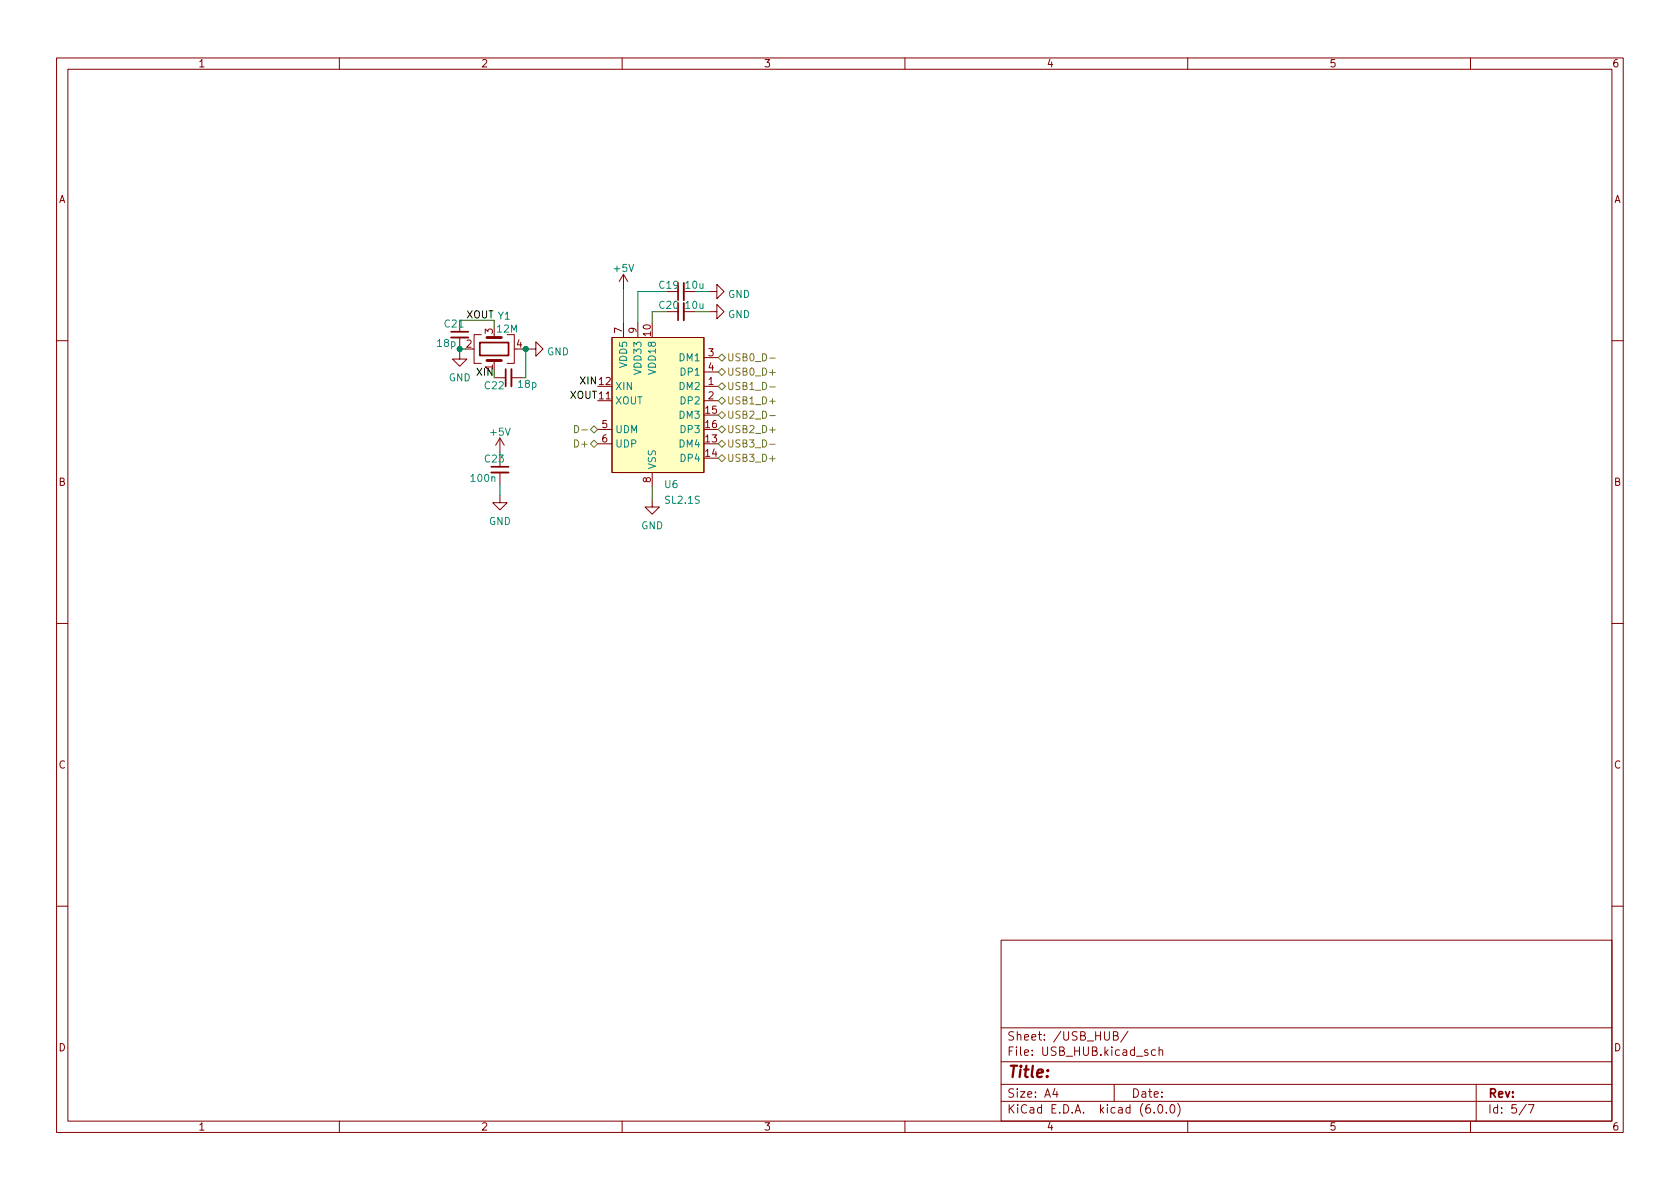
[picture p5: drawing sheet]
<svg xmlns="http://www.w3.org/2000/svg" width="297mm" height="210mm" viewBox="0 0 297 210" stroke-linecap="round" stroke-linejoin="round" font-family="sans-serif">
<g fill="none" stroke="#840000" stroke-width=".18">
<path d="M10 10.2h277v190.1h-277zM12 12.2h273v186.1h-273zM60 10.2v2M110 10.2v2M160 10.2v2M210 10.2v2M260 10.2v2M81.3 56.6v2.1M81.3 59.7v2M85.1 59.2h-1.3v5.1h1.3M87.4 59.2v.5M89.7 59.2h1.2v5.1h-1.2"/>
<path d="M108.2 59.7h16.3v23.9h-16.3zM110.2 48.5v2.5M110.2 57.1v2.6M110.2 48.5l-.7 1.3M110.2 48.5l.8 1.3M112.8 57.1v2.6M125.5 55.1h1.2v-1.3l1.3 1.3-1.3 1.3v-1.3M125.5 51.6h1.2v-1.3l1.3 1.3-1.3 1.2v-1.2M10 60.2h2M81.3 62.2v1.3h1.2l-1.2 1.3-1.3-1.3h1.3M87.4 63.7v.6M87.4 66.8h2"/>
<path d="M88.4 77.5v2.5M88.4 77.5l-.8 1.2M88.4 77.5l.8 1.2M90.4 66.8h2.1M93.5 61.7h1.2v-1.3l1.3 1.3-1.3 1.3v-1.3M105.7 70.9h2.5M105.7 75.9h2.5M105.7 78.5h2.5M124.5 68.3h2.5M124.5 70.9h2.5M124.5 63.2h2.5M124.5 65.8h2.5"/>
<path d="M285 60.2h2M88.4 87.6v1.3h1.3l-1.3 1.3-1.3-1.3h1.3M88.4 80.5v2M88.4 83.6v2M115.3 88.4v1.3h1.3l-1.3 1.2-1.3-1.2h1.3M115.3 83.6v2.5M10 110.2h2M285 110.2h2M10 160.2h2M177 166.3h108v32h-108zM285 160.2h2M60 198.3v2"/>
<path d="M110 198.3v2M160 198.3v2M177 194.8h108M177 191.8h108M177 187.8h108M177 181.8h108M186.5 192.5l-.4 1h1M186.9 193v1M196.9 183.1h.5l.2-.1v-.3l-.1-.2-.6-.1v1.5h.5l.3-.3a.39 .39 0 0 0-.3-.5M197 191.8v3M199.4 182.4l-1.3 1.9M202.9 185.7l-.3-.1-.2 .2v.3l.5 .1v.4h-.5"/>
<path d="M204.1 196.7v.1M204.3 185.7l-.4-.1-.3 .3v.4l.1 .3h.6M204.9 195.4l.2-.1a.81 .81 0 0 1 .6 .7 .81 .81 0 0 1-.3 .8h-.2a.81 .81 0 0 1-.6-.6 .81 .81 0 0 1 .3-.8zM204.9 185.8l.2-.2 .4 .1 .1 .9M204.9 185.1v1.5M206.2 196.7v.1M207.1 195.4l.1-.1a.81 .81 0 0 1 .6 .7 .81 .81 0 0 1-.3 .8h-.1a.81 .81 0 0 1-.6-.6 .81 .81 0 0 1 .3-.8zM208.2 195.1a1.72 1.72 0 0 1 0 2.3M210 198.3v2M260 198.3v2M261 191.8v6.5M269.9 195.3l-1.3 1.9"/>
<path d="M270.2 195.3h1l-.6 1.5"/>
</g>
<path d="M79.8 59.7h3M120.9 50v3.1M120.9 53.6v3M90.4 65.3v3M86.9 83.6h3" fill="none" stroke="#840000" stroke-width=".33"/>
<path d="M79.8 58.7h3M119.9 50v3.1M119.9 53.6v3M84.8 60.6h5.1v2.3h-5.1zM89.4 65.3v3M86.9 82.5h3" fill="none" stroke="#840000" stroke-width=".3"/>
<path d="M108.2 59.7h16.3v23.9h-16.3z" fill="#ffffc2" stroke="#ffffc2" stroke-width=".18"/>
<path d="M86.1 59.7h2.5M86.1 63.7h2.5" fill="none" stroke="#840000" stroke-width=".51"/>
<g fill="none" stroke="#848400" stroke-width=".18">
<path d="M101.6 75.2a.64 .64 0 0 1 .7 .7 .64 .64 0 0 1-.7 .6zM102.9 76h.9M104.4 78.5l.6-.7 .7 .7-.7 .6zM104.4 75.9l.6-.6 .7 .6-.7 .7zM127 70.9l.6-.7 .7 .7-.7 .6zM127 63.2l.6-.6 .7 .6-.7 .7zM127 78.5l.6-.7 .7 .7-.7 .6zM127 73.4l.6-.6 .7 .6-.7 .6zM127 75.9l.6-.6 .7 .6-.7 .7zM127.6 65.1l.7 .7-.7 .6-.6-.6zM127.6 67.7l.7 .6-.7 .7-.6-.7zM136.1 71h1"/>
<path d="M136.1 65.9h1M136.1 68.4h1M136.1 63.3h1M136.1 76h1M136.1 78.6h1M136.1 73.5h1M127 81l.6-.6 .7 .6-.7 .7zM136.1 81.1h1"/>
</g>
<path d="M81.3 56.6h6.1v1.3M110.2 51v6.1M117.9 51.6h-5.1v5.5M117.9 55.1h-2.6v2M122.9 51.6h2.6M122.9 55.1h2.6M82.3 61.7h-1v.5M92.5 61.7h1M93 61.7v5.1M88.4 85.6v2M115.3 86.1v2.3" fill="none" stroke="#008400" stroke-width=".18"/>
<g fill="#008400" stroke="#008400" stroke-width=".18">
<circle cx="93" cy="61.7" r=".46"/>
<circle cx="81.3" cy="61.7" r=".46"/>
</g>
<text font-size="2.8" fill="#840000" x="178" y="190.6">Title:</text>
<g font-size="2.1" fill="#840000">
<text x="178" y="184">Sheet: /USB_HUB/</text>
<text x="178" y="186.7">File: USB_HUB.kicad_sch</text>
<text x="178" y="196.9">KiCad E.D.A. kicad (6.0.0)</text>
<text x="178" y="194.1">Size: A4</text>
<text x="200" y="194.1">Date:</text>
<text x="263" y="194.1">Rev:</text>
<text x="263" y="196.9">Id: 5/7</text>
</g>
<g font-size="1.8" fill="#840000">
<text x="35" y="11.9">1</text>
<text x="85" y="11.9">2</text>
<text x="135" y="11.9">3</text>
<text x="185" y="11.9">4</text>
<text x="235" y="11.9">5</text>
<text x="285" y="11.9">6</text>
<text x="10.3" y="35.9">A</text>
<text x="285.3" y="35.9">A</text>
<text x="87.1" y="59" transform="rotate(-90 87.1 59)">3</text>
<text x="110" y="58.9" transform="rotate(-90 110 58.9)">7</text>
<text x="112.5" y="58.9" transform="rotate(-90 112.5 58.9)">9</text>
<text x="115.1" y="59.4" transform="rotate(-90 115.1 59.4)">10</text>
<text x="82.4" y="61.5">2</text>
<text x="87.1" y="65.4" transform="rotate(-90 87.1 65.4)">1</text>
<text x="91.3" y="61.5">4</text>
<text x="125.2" y="63">3</text>
<text x="125.2" y="65.5">4</text>
<text x="125.2" y="68.1">1</text>
<text x="125.2" y="70.6">2</text>
<text x="106.4" y="75.7">5</text>
<text x="124.7" y="73.1">15</text>
<text x="124.7" y="75.7">16</text>
<text x="106.4" y="78.2">6</text>
<text x="124.7" y="78.2">13</text>
<text x="124.7" y="80.8">14</text>
<text x="10.3" y="85.9">B</text>
<text x="115.1" y="85.3" transform="rotate(-90 115.1 85.3)">8</text>
<text x="285.3" y="85.9">B</text>
<text x="10.3" y="135.9">C</text>
<text x="285.3" y="135.9">C</text>
<text x="10.3" y="185.9">D</text>
<text x="285.3" y="185.9">D</text>
<text x="35" y="199.9">1</text>
<text x="85" y="199.9">2</text>
<text x="135" y="199.9">3</text>
<text x="185" y="199.9">4</text>
<text x="235" y="199.9">5</text>
<text x="285" y="199.9">6</text>
</g>
<g font-size="1.8" fill="#008484">
<text x="108.6" y="48.1">+5V</text>
<text x="116.6" y="51">C19</text>
<text x="121.3" y="51">10u</text>
<text x="128.7" y="52.7">GND</text>
<text x="78.7" y="57.9">C21</text>
<text x="87.9" y="58.8">12M</text>
<text x="116.6" y="54.6">C20</text>
<text x="121.3" y="54.6">10u</text>
<text x="128.7" y="56.2">GND</text>
<text x="77.4" y="61.3">18p</text>
<text x="96.7" y="62.8">GND</text>
<text x="110.9" y="64.9" transform="rotate(-90 110.9 64.9)">VDD5</text>
<text x="113.4" y="65.9" transform="rotate(-90 113.4 65.9)">VDD33</text>
<text x="116" y="65.9" transform="rotate(-90 116 65.9)">VDD18</text>
<text x="120.2" y="63.9">DM1</text>
<text x="79.3" y="67.4">GND</text>
<text x="85.8" y="68.8">C22</text>
<text x="108.7" y="71.5">XOUT</text>
<text x="108.7" y="69">XIN</text>
<text x="120.2" y="69">DM2</text>
<text x="120.5" y="71.5">DP2</text>
<text x="120.5" y="66.4">DP1</text>
<text x="86.8" y="77">+5V</text>
<text x="108.7" y="76.6">UDM</text>
<text x="120.2" y="74">DM3</text>
<text x="120.5" y="76.6">DP3</text>
<text x="108.7" y="79.1">UDP</text>
<text x="116" y="83.1" transform="rotate(-90 116 83.1)">VSS</text>
<text x="120.2" y="79.1">DM4</text>
<text x="120.5" y="81.7">DP4</text>
<text x="83.4" y="85.2">100n</text>
<text x="117.6" y="86.3">U6</text>
<text x="117.7" y="89.1">SL2.1S</text>
<text x="86.4" y="92.8">GND</text>
<text x="113.4" y="93.6">GND</text>
</g>
<g font-size="1.8">
<text x="82.5" y="56.3">XOUT Y1</text>
<text x="100.8" y="70.5">XOUT11</text>
<text x="102.7" y="68">XIN12</text>
</g>
<g font-size="1.8" fill="#848400">
<text x="128.5" y="63.9">USB0_D-</text>
<text x="128.5" y="71.5">USB1_D+</text>
<text x="128.5" y="66.4">USB0_D+</text>
<text x="128.5" y="69">USB1_D-</text>
<text x="128.5" y="74">USB2_D-</text>
<text x="128.5" y="76.6">USB2_D+</text>
<text x="101.9" y="79.1">D+</text>
<text x="128.5" y="79.1">USB3_D-</text>
<text x="128.5" y="81.7">USB3_D+</text>
</g>
<g font-size="1.8" fill="#008400">
<text x="84.4" y="66.4">XIN</text>
<text x="91.7" y="68.6">18p</text>
<text x="85.8" y="81.8">C23</text>
</g>
</svg>
